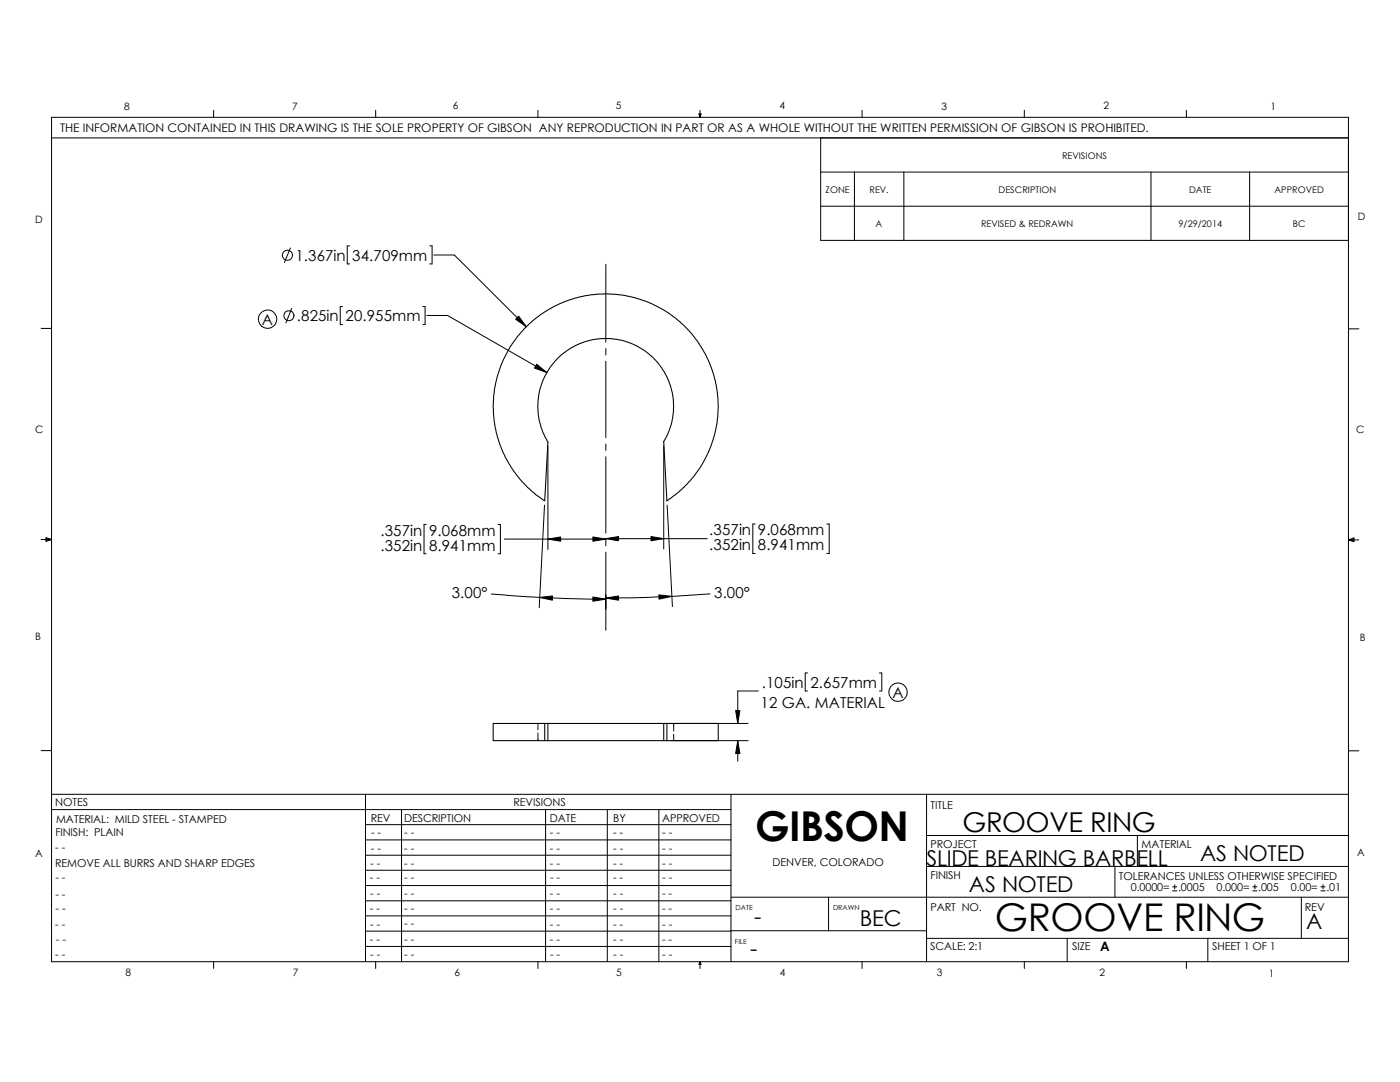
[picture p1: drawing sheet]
<svg xmlns="http://www.w3.org/2000/svg" width="279mm" height="216mm" viewBox="0 0 279 216" stroke-linecap="round" stroke-linejoin="round" font-family="sans-serif">
<g fill="none" stroke="#000" stroke-width=".2">
<path d="M10.3 27.5h258.8M10.3 23.4h258.8v168.5h-258.8zM42.6 22v1.4M75 22v1.4M107.4 22v1.4M139.5 22.7h.4l-.2 .7zM139.6 22.7l.1 .7M139.7 22v1.4M139.8 22.7l-.1 .7M163.8 27.5v20.5h105.3M163.8 34.3h105.3M170.5 34.3v13.7"/>
<path d="M172 22v1.4M180.4 34.3v13.7M204.4 22v1.4M229.7 34.3v13.7M236.8 22v1.4M249.4 34.3v13.7M58 49.5l-1.2 2.9M69.8 49.1h-.5v3.6h.5M85.8 49.1h.4v3.6h-.4M86.6 50.9h4.1l14.3 14.3M120.9 52.7v15.6M163.8 41.1h105.3"/>
<path d="M8.2 65.5h2.1M58.2 61.6l-1.1 2.8M68.4 61.2h-.5v3.6h.5M84.4 61.2h.4v3.6h-.4M85.2 62.9h4.1l19.8 11.4M103.5 63.1l1.5 2.1-2.1-1.5zM107.1 72.7l2 1.6-2.4-.9zM120.9 69.6v1.2M120.9 72.1v15.2M269.1 65.6h2.1M109.3 89v20.6M120.9 88.6v1.3"/>
<path d="M120.9 91.1v15.3M132.5 89v20.6M8.2 107.7h2.1M9.2 107.3l1.1 .4-1.1 .3zM9.2 107.5l1.1 .2M10.3 107.7l-1.1 .1M85 104.6h-.4v5.9h.4M98 118.5l11.3 .8 11.6 .2M99.4 104.6h.5v5.9h-.5M100.7 107.6h20.2M107.7 119.2l2.6-.3-.1 .9zM108.7 100.8l-1.1 20.4"/>
<path d="M109.3 107.6l2.6-.5v.9zM118.3 107.1l2.6 .5-2.6 .4zM118.3 119.1l2.6 .4-2.6 .5zM120.9 119.3l2.5-.4v.9zM120.9 107.5l2.5-.4v.8zM120.9 107.7v1.2M120.9 110.2v15.6M120.9 107.5h20.2M129.9 107.1l2.6 .4-2.6 .4zM131.5 118.7l2.6 .3-2.6 .5zM133.1 100.8l1.1 20.2M141.7 118.5a254.7 254.7 0 0 1-20.8 .8"/>
<path d="M150.7 104.6h-.5v5.8h.5M165 104.6h.5v5.8h-.5M269.1 107.7l1.1 .2M269.1 107.7l1.1-.4v.8zM269.1 107.7h2.1M270.2 107.6l-1.1 .1M151.3 137.9h-4.1v6.5M161.2 134.3h-.5v3.6h.5M175.5 134.3h.5v3.6h-.5M8.2 149.8h2.1M10.3 158.5h258.8M72.9 158.5v33.4"/>
<path d="M107.4 144.4v1.2M107.4 146.3v1.5M133.9 147.8h15.4M133.9 144.4h15.4M134.5 144.4v1.5M134.5 146.5v1.3M145.9 158.5v33.4M146.8 141.8h.9l-.5 2.6zM147.2 147.8l.5 2.6h-.9zM147.2 147.8v4.1M184.9 158.5v33.4M269.1 149.8h2.1"/>
<path d="M10.3 161.5h135.6M72.9 179.7h73M72.9 176.7h73M72.9 173.7h73M72.9 170.6h73M72.9 167.6h73M72.9 164.5h73M80.1 161.5v30.4M108.9 161.5v30.4M121.2 161.5v30.4M131.5 161.5v30.4M145.9 179h123.2"/>
<path d="M165.4 179v6.7M184.9 172.9h84.2M184.9 166.7h84.2M222.5 172.9v6.1M227 166.7v6.2M234 177.8h.9M234 177h.9M234.4 176.5v.9M250 177.8h.9M250 177h.9M250.4 176.5v.9M259.7 179v8.2"/>
<path d="M263.6 177.8h.9M263.6 177h.9M264 176.5v.9M42.6 191.9v1.4M72.9 188.8h73M72.9 185.8h73M72.9 182.8h73M75 191.9v1.4M107.4 191.9v1.4M139.7 191.9v1.4M139.7 191.9l.2 .5h-.4zM145.9 185.7h39"/>
<path d="M172 191.9v1.4M184.9 187.2h84.2M204.4 191.9v1.4M213 187.2v4.7M236.8 191.9v1.4M241 187.2v4.7"/>
<circle cx="57.4" cy="50.9" r="1.01"/>
<circle cx="53.4" cy="63.7" r="1.83"/>
<circle cx="57.7" cy="63" r="1.01"/>
<circle cx="179.2" cy="138.1" r="1.85"/>
</g>
<path d="M132.4 88.2l1.1-2.2 .6-1.9 .3-2v-2.5l-.6-2.7-.7-1.7-1.1-1.9-1.1-1.4-1.8-1.6-1.3-.9-2-.9-1.9-.6-2-.3h-2.5l-2.7 .6-1.7 .7-2.7 1.7-2.2 2.3-1.4 2.2-1 3-.4 2.9 .3 2.7 .7 2.5 1 2-.6 11.7M132.5 88.2l.6 11.7 2.8-2.2 2.7-2.7 2.2-3.5 .8-1.8 .9-2.6a20.1 20.1 0 0 0 .8-6.5l-.4-3.8-1-3.5-1.2-2.7-2.1-3.3-2.2-2.4-3-2.5-3.4-1.8-3.1-1.1a20.1 20.1 0 0 0-6.5-.8l-3.9 .4-3.4 .9-2.7 1.3-3.3 2.1-2.5 2.2-2.4 3-1.8 3.4-1.1 3.1a20.1 20.1 0 0 0-.8 6.5l.1 2.2 .4 2.4 .8 2.7 1.2 2.7 1.5 2.4 1.7 2.1 2.6 2.5 1.9 1.3M98.4 144.4h44.9v3.4h-44.9zM108.7 144.4v3.4M109.3 144.4v3.4M132.5 144.4v3.4M133.1 144.4v3.4" fill="none" stroke="#000" stroke-width=".21"/>
<path d="M103.5 63.1l1.5 2.1-2.1-1.5zM107.1 72.7l2 1.6-2.4-.9zM107.7 119.2l2.6-.3-.1 .9zM109.3 107.6l2.6-.5v.9zM118.3 107.1l2.6 .5-2.6 .4zM120.9 119.3l2.5-.4v.9zM120.9 107.5l2.5-.4v.8zM118.3 119.1l2.6 .4-2.6 .5zM129.9 107.1l2.6 .4-2.6 .4zM131.5 118.7l2.6 .3-2.6 .5zM147.2 147.8l.5 2.6h-.9zM146.8 141.8h.9l-.5 2.6z" fill="#000"/>
<text font-size="8.2" x="150.7" y="167.9">GIBSON</text>
<text font-size="7.6" x="198.5" y="185.7">GROOVE RING</text>
<text font-size="5.5" x="192.1" y="166.1">GROOVE RING</text>
<g font-size="4.4">
<text x="184.9" y="172.8">SLIDE BEARING BARBELL</text>
<text x="239.5" y="171.9">AS NOTED</text>
<text x="193.4" y="177.9">AS NOTED</text>
<text x="150.5" y="184.4">-</text>
<text x="171.6" y="184.7">BEC</text>
<text x="260.7" y="185.3">A</text>
<text x="149.7" y="190.8">-</text>
</g>
<g font-size="3">
<text x="59" y="52">1.367in</text>
<text x="70.3" y="52">34.709mm</text>
<text x="52.3" y="64.8">A</text>
<text x="59.3" y="64.1">.825in</text>
<text x="69" y="64.1">20.955mm</text>
<text x="75.9" y="106.9">.357in</text>
<text x="85.6" y="106.9">9.068mm</text>
<text x="141.6" y="106.8">.357in</text>
<text x="151.3" y="106.8">9.068mm</text>
<text x="75.9" y="109.9">.352in</text>
<text x="85.6" y="109.9">8.941mm</text>
<text x="141.6" y="109.8">.352in</text>
<text x="151.3" y="109.8">8.941mm</text>
<text x="90.2" y="119.3">3.00°</text>
<text x="142.5" y="119.3">3.00°</text>
<text x="152.1" y="137.2">.105in</text>
<text x="161.8" y="137.2">2.657mm</text>
<text x="151.8" y="141.3">12 GA. MATERIAL</text>
<text x="178.1" y="139.2">A</text>
</g>
<text font-size="2.6" x="219.6" y="189.8">A</text>
<text font-size="2.4" x="12" y="26.4">THE INFORMATION CONTAINED IN THIS DRAWING IS THE SOLE PROPERTY OF GIBSON ANY REPRODUCTION IN PART OR AS A WHOLE WITHOUT THE WRITTEN PERMISSION OF GIBSON IS PROHIBITED.</text>
<g font-size="2.2">
<text x="11" y="160.8">NOTES</text>
<text x="102.5" y="160.8">REVISIONS</text>
<text x="185.7" y="161.4">TITLE</text>
<text x="11" y="166.8">FINISH: PLAIN</text>
<text x="11.2" y="164.2">MATERIAL: MILD STEEL - STAMPED</text>
<text x="74" y="164">REV</text>
<text x="74" y="166.8">- -</text>
<text x="80.6" y="166.8">- -</text>
<text x="80.6" y="164">DESCRIPTION</text>
<text x="109.7" y="166.8">- -</text>
<text x="109.7" y="164">DATE</text>
<text x="122.3" y="166.8">- -</text>
<text x="122.4" y="164">BY</text>
<text x="132.1" y="164">APPROVED</text>
<text x="132.2" y="166.8">- -</text>
<text x="11" y="169.9">- -</text>
<text x="11" y="173">REMOVE ALL BURRS AND SHARP EDGES</text>
<text x="73.9" y="173">- -</text>
<text x="74" y="169.9">- -</text>
<text x="80.6" y="173">- -</text>
<text x="80.7" y="169.9">- -</text>
<text x="109.7" y="173">- -</text>
<text x="109.7" y="170">- -</text>
<text x="122.3" y="173">- -</text>
<text x="122.4" y="170">- -</text>
<text x="132.2" y="173">- -</text>
<text x="132.2" y="170">- -</text>
<text x="154.2" y="172.8">DENVER, COLORADO</text>
<text x="185.7" y="169.3">PROJECT</text>
<text x="227.8" y="169.3">MATERIAL</text>
<text x="11" y="175.9">- -</text>
<text x="11" y="179.1">- -</text>
<text x="73.8" y="175.8">- -</text>
<text x="73.9" y="179.1">- -</text>
<text x="80.6" y="175.8">- -</text>
<text x="80.6" y="179">- -</text>
<text x="109.7" y="179.1">- -</text>
<text x="109.8" y="175.9">- -</text>
<text x="122.3" y="175.9">- -</text>
<text x="122.4" y="179.1">- -</text>
<text x="132.1" y="179.1">- -</text>
<text x="132.2" y="175.9">- -</text>
<text x="185.7" y="175.4">FINISH</text>
<text x="223.3" y="175.5">TOLERANCES UNLESS OTHERWISE SPECIFIED</text>
<text x="225.7" y="177.8">0.0000=</text>
<text x="235.1" y="177.8">.0005</text>
<text x="242.8" y="177.8">0.000=</text>
<text x="251.1" y="177.8">.005</text>
<text x="257.6" y="177.8">0.00=</text>
<text x="264.7" y="177.8">.01</text>
<text x="11" y="185.1">- -</text>
<text x="11.1" y="182">- -</text>
<text x="73.8" y="182">- -</text>
<text x="73.9" y="185.1">- -</text>
<text x="80.6" y="185">- -</text>
<text x="80.7" y="182">- -</text>
<text x="109.7" y="185.1">- -</text>
<text x="109.7" y="182.1">- -</text>
<text x="122.3" y="185.1">- -</text>
<text x="122.4" y="182.1">- -</text>
<text x="132.1" y="182.1">- -</text>
<text x="132.2" y="185.1">- -</text>
<text x="185.7" y="181.9">PART NO.</text>
<text x="260.4" y="181.8">REV</text>
<text x="11" y="191.2">- -</text>
<text x="11.1" y="188.2">- -</text>
<text x="73.8" y="188.2">- -</text>
<text x="73.9" y="191.2">- -</text>
<text x="80.6" y="188.2">- -</text>
<text x="80.6" y="191.2">- -</text>
<text x="109.7" y="188.2">- -</text>
<text x="109.8" y="191.2">- -</text>
<text x="122.4" y="191.2">- -</text>
<text x="122.4" y="188.2">- -</text>
<text x="132.1" y="188.2">- -</text>
<text x="132.2" y="191.2">- -</text>
<text x="185.6" y="189.6">SCALE: 2:1</text>
<text x="214" y="189.6">SIZE</text>
<text x="241.9" y="189.6">SHEET 1 OF 1</text>
</g>
<g font-size="2">
<text x="24.8" y="21.9">8</text>
<text x="58.3" y="21.9">7</text>
<text x="90.3" y="21.8">6</text>
<text x="122.9" y="21.8">5</text>
<text x="155.5" y="21.8">4</text>
<text x="187.9" y="21.9">3</text>
<text x="220.2" y="21.8">2</text>
<text x="253.5" y="21.9">1</text>
<text x="7" y="44.4">D</text>
<text x="271" y="43.9">D</text>
<text x="7" y="86.3">C</text>
<text x="270.7" y="86.4">C</text>
<text x="7" y="127.7">B</text>
<text x="271.4" y="127.9">B</text>
<text x="7" y="171">A</text>
<text x="270.8" y="170.8">A</text>
<text x="25.1" y="194.7">8</text>
<text x="58.5" y="194.7">7</text>
<text x="90.7" y="194.7">6</text>
<text x="123" y="194.8">5</text>
<text x="155.6" y="194.7">4</text>
<text x="187" y="194.8">3</text>
<text x="219.4" y="194.7">2</text>
<text x="253.2" y="194.9">1</text>
</g>
<g font-size="1.8">
<text x="212" y="31.7">REVISIONS</text>
<text x="164.8" y="38.5">ZONE</text>
<text x="173.5" y="38.5">REV.</text>
<text x="199.3" y="38.5">DESCRIPTION</text>
<text x="237.3" y="38.5">DATE</text>
<text x="254.3" y="38.5">APPROVED</text>
<text x="174.8" y="45.3">A</text>
<text x="195.8" y="45.3">REVISED &amp; REDRAWN</text>
<text x="235.2" y="45.3">9/29/2014</text>
<text x="258" y="45.3">BC</text>
</g>
<g font-size="1.4">
<text x="146.8" y="181.5">DATE</text>
<text x="166.3" y="181.6">DRAWN</text>
<text x="146.7" y="188.3">FILE</text>
</g>
</svg>
